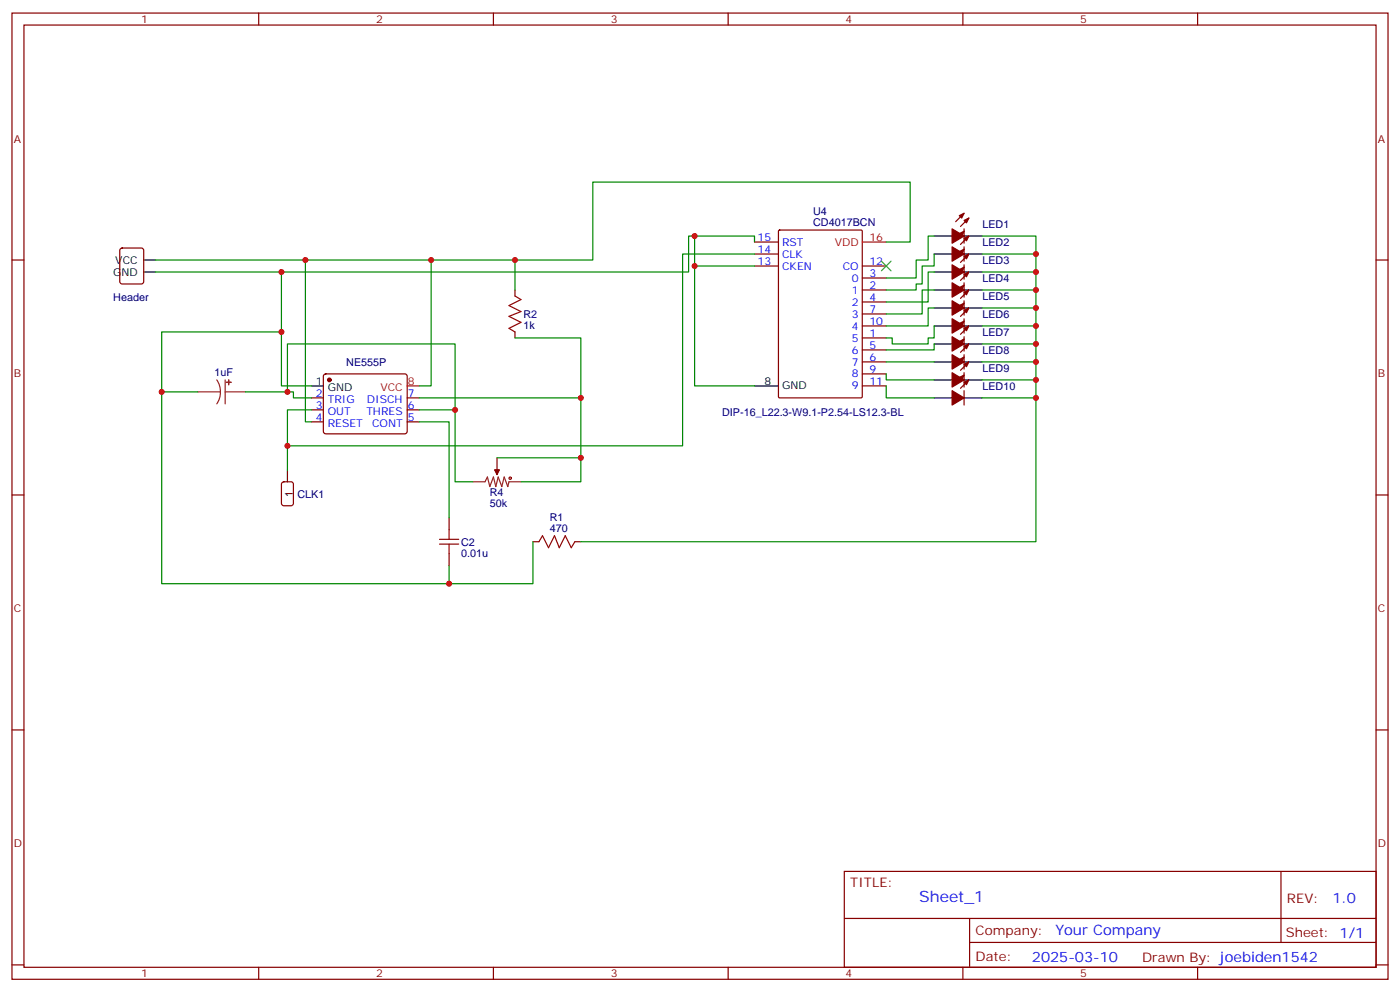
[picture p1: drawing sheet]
<svg xmlns="http://www.w3.org/2000/svg" width="412mm" height="292mm" viewBox="0 0 412 292" stroke-linecap="round" stroke-linejoin="round" font-family="sans-serif">
<g fill="none" stroke="#870000" stroke-width=".35">
<path d="M3.5 3.8h405.4v284.4h-405.4zM7.1 7.4h398.2v277.3h-398.2zM76.2 3.8v3.6M145.3 3.8v3.6M214.5 3.8v3.6M283.6 3.8v3.6M352.8 3.8v3.6M3.5 76.5h3.6M35.5 73.2l.5-.2h5.6l.7 .4v9.5l-.4 .6-5.9 .1-.7-.5v-9.4zM222.2 78.3h7.1M222.2 71.2h7.1M222.2 74.8h7.1"/>
<path d="M229.4 67.9l.3-.2h23.9l.4 .2v48.8l-.2 .3-24.1 .1-.3-.2zM254 78.3h7.1M284 67.3v4.3M284 72.6v4.3M284 77.9v4.3M284 78.6l-2.5 2.5M284 73.3l-2.5 2.5M284 68.1l-2.5 2.4M284 62.8l-2.5 2.4M285.4 74.8l-2.5 2.4M285.4 69.5l-2.5 2.4M285.4 64.2l-2.5 2.4"/>
<path d="M405.3 76.5h3.6M151.7 85.3v1.8M151.7 97.7v1.7M254 99.4h7.1M254 85.3h7.1M254 81.8h7.1M254 88.9h7.1M254 92.4h7.1M254 95.9h7.1M284 83.2v4.3M284 88.5v4.2M284 93.8v4.2"/>
<path d="M284 99.1v4.2M284 99.8l-2.5 2.5M284 94.5l-2.5 2.5M284 89.2l-2.5 2.5M284 83.9l-2.5 2.5M285.4 95.9l-2.5 2.5M285.4 90.6l-2.5 2.5M285.4 85.3l-2.5 2.5M285.4 80l-2.5 2.5M91.7 117.1h3.5M95.5 110.2l.5-.2h23.2l.5 .2 .2 .5v16.5l-.7 .5-23.5-.1-.5-.6v-16.3zM119.9 117.1h3.6"/>
<path d="M254 103h7.1M254 106.5h7.1M254 110h7.1M254 113.6h7.1M284 104.4v4.2M284 109.7v4.2M284 115v4.2M284 110.4l-2.5 2.5M284 105.1l-2.5 2.5M285.4 111.8l-2.5 2.5M285.4 106.5l-2.5 2.5M285.4 101.2l-2.5 2.5"/>
<path d="M91.7 120.6h3.5M91.7 124.1h3.5M119.9 120.6h3.6M119.9 124.1h3.6M146.4 134.7v3.6M3.5 145.7h3.6M132.3 152.4v3.5M157 159.4h1.7M169.3 159.4h1.8M405.3 145.7h3.6M132.3 162.9v3.6M3.5 214.8h3.6"/>
<path d="M405.3 214.8h3.6M248.7 256.4h156.6v28.3h-156.6zM377.3 256.5v20.8M248.7 270.3h156.5M285.6 277.3h119.6M285.6 270.3v14.1M3.5 284h3.6M76.2 284.7v3.5M145.3 284.7v3.5M214.5 284.7v3.5M283.6 284.7v3.5M352.8 284.7v3.5"/>
<path d="M405.3 284h3.6"/>
</g>
<g fill="#870000" stroke="#870000" stroke-width=".35">
<path d="M282.6 111.1l1.4-.7-.7 1.4z"/>
<path d="M284 112.5l1.4-.7-.7 1.4z"/>
<path d="M280.5 115l3.5 2.1-3.5 2.1z"/>
<path d="M282.6 105.8l1.4-.7-.7 1.4z"/>
<path d="M284 107.2l1.4-.7-.7 1.4z"/>
<path d="M280.5 109.7l3.5 2.1-3.5 2.1z"/>
<path d="M282.6 100.5l1.4-.7-.7 1.4z"/>
<path d="M284 101.9l1.4-.7-.7 1.4z"/>
<path d="M280.5 104.4l3.5 2.1-3.5 2.1z"/>
<path d="M282.6 95.2l1.4-.7-.7 1.4z"/>
<path d="M284 96.6l1.4-.7-.7 1.4z"/>
<path d="M280.5 99.1l3.5 2.1-3.5 2.1z"/>
<path d="M282.6 89.9l1.4-.7-.7 1.4z"/>
<path d="M284 91.3l1.4-.7-.7 1.4z"/>
<path d="M280.5 93.8l3.5 2.1-3.5 2.1z"/>
<path d="M282.6 84.6l1.4-.7-.7 1.4z"/>
<path d="M284 86l1.4-.7-.7 1.4z"/>
<path d="M280.5 88.5l3.5 2.1-3.5 2.1z"/>
<path d="M282.6 79.3l1.4-.7-.7 1.4z"/>
<path d="M284 80.8l1.4-.8-.7 1.5z"/>
<path d="M280.5 83.2l3.5 2.1-3.5 2.2z"/>
<path d="M282.6 74l1.4-.7-.7 1.5z"/>
<path d="M284 75.5l1.4-.7-.7 1.4z"/>
<path d="M280.5 77.9l3.5 2.1-3.5 2.2z"/>
<path d="M282.6 68.8l1.4-.7-.7 1.4z"/>
<path d="M284 70.2l1.4-.7-.7 1.4z"/>
<path d="M280.5 72.6l3.5 2.2-3.5 2.1z"/>
<path d="M282.6 63.5l1.4-.7-.7 1.4z"/>
<path d="M284 64.9l1.4-.7-.7 1.4z"/>
<path d="M280.5 67.3l3.5 2.2-3.5 2.1z"/>
<path d="M145.7 138.3h1.4l-.7 1.4z"/>
<circle cx="97" cy="111.8" r=".53"/>
</g>
<g fill="none" stroke="#000" stroke-width=".35">
<path d="M42.3 76.5h3.6M275.2 74.8h5.3M275.2 69.5h5.3M284 74.8h5.3M284 69.5h5.3M42.3 80h3.6M275.2 95.9h5.3M275.2 90.6h5.3M275.2 85.3h5.3M275.2 80h5.3M284 95.9h5.3M284 90.6h5.3"/>
<path d="M284 85.3h5.3M284 80h5.3M91.7 113.6h3.5M222.2 113.6h7.1M275.2 117.1h5.3M275.2 111.8h5.3M275.2 106.5h5.3M275.2 101.2h5.3M284 117.1h5.3M284 111.8h5.3M284 106.5h5.3M284 101.2h5.3"/>
<path d="M84.7 138.3v3.5"/>
</g>
<path d="M254 71.2h7.1M119.9 113.6h3.6" fill="none" stroke="#f00" stroke-width=".35"/>
<path d="M58.2 115.3h6.7M63.9 111.8l.8 1.7 .2 1.8M64.9 115.3l-.2 1.9-.8 1.7M66.3 115.3h6M66.3 111.8v7.1M146.4 138.3v1.4M139.3 141.8h3.6l.7-1.4 .7 2.8 1-2.8 .7 2.8 .8-2.8 1 2.8 .7-2.8 1.1 2.8 .3-1.4h3.6" fill="none" stroke="#8c2424" stroke-width=".35"/>
<g fill="#8c2424" stroke="#8c2424" stroke-width=".35">
<path d="M67.3 111.8l.1 1.4z"/>
<path d="M66.7 112.5h1.4z"/>
</g>
<g fill="none" stroke="#a10000" stroke-width=".35">
<path d="M151.7 87.1l1.8 1.1-3.6 1.7 3.6 1.8-3.6 1.4 3.6 1.8-3.6 1.7 1.8 1.1M129.5 158.7h5.6M132.3 155.9v2.8M158.7 159.4l1.1-1.7 1.8 3.5 1.7-3.5 1.4 3.5 1.8-3.5 1.8 3.5 1-1.8M129.5 160.1h5.6M132.3 160.1v2.8"/>
<circle cx="150.3" cy="140.7" r=".35"/>
</g>
<path d="M83.1 142l.5-.2h2.1l.7 .4v5.9l-.4 .7h-2.4l-.6-.4-.1-5.9z" fill="none" stroke="#900" stroke-width=".35"/>
<path d="M259.6 76.9l2.9 2.8M262.5 76.9l-2.9 2.8" fill="none" stroke="#3c3" stroke-width=".35"/>
<g fill="none" stroke="#008700" stroke-width=".35">
<path d="M90 76.5v47.6h1.7M127 76.5v37.1h-3.5M151.7 76.5v8.8M204.6 69.5h17.6v1.7M204.6 78.3h17.6M222.2 74.8h-21.1v56.4h-116.4M261.1 71.2h7v-17.6h-93.5v22.9h-128.7M275.2 74.8v3.5h-3.6v5.3h-1.7v1.7h-8.8M275.2 69.5h-1.8v7h-3.5v5.3h-8.8M289.3 69.5h15.9v47.6h-15.9M289.3 74.8h15.9M45.9 80h37v33.6h8.8"/>
<path d="M82.9 97.7h-35.3v17.6h10.6M82.9 80h119.9v-10.5h1.8v44.1h17.6M151.7 99.4h19.4v42.4h-17.6M275.2 95.9v3.5h-1.8v1.8h-10.6v-1.8h-1.7M275.2 90.6h-1.8v5.3h-12.3M275.2 85.3h-3.6v7.1h-10.5M275.2 80h-1.8v8.9h-12.3M289.3 95.9h15.9M289.3 90.6h15.9M289.3 85.3h15.9M289.3 80h15.9M47.6 115.3v56.5h84.7v-5.3"/>
<path d="M72.3 115.3h14.1v1.8h5.3M84.7 115.3v-14.1h49.4v40.6h5.2M123.5 117.1h47.6M261.1 113.6v3.5h14.1M261.1 110v1.8h14.1M261.1 106.5h14.1M275.2 101.2v1.8h-14.1M289.3 106.5h15.9M289.3 111.8h15.9M289.3 101.2h15.9M305.2 117.1v42.3h-134.1M91.7 120.6h-7v17.7"/>
<path d="M123.5 124.1h8.8v28.3M123.5 120.6h10.6M146.4 134.7h24.7M157 159.4v12.4h-24.7"/>
</g>
<g fill="#c00">
<circle cx="82.9" cy="97.7" r=".88"/>
<circle cx="47.6" cy="115.3" r=".88"/>
<circle cx="132.3" cy="171.8" r=".88"/>
<circle cx="90" cy="76.5" r=".88"/>
<circle cx="84.7" cy="115.3" r=".88"/>
<circle cx="134.1" cy="120.6" r=".88"/>
<circle cx="171.1" cy="117.1" r=".88"/>
<circle cx="171.1" cy="134.7" r=".88"/>
<circle cx="151.7" cy="76.5" r=".88"/>
<circle cx="127" cy="76.5" r=".88"/>
<circle cx="82.9" cy="80" r=".88"/>
<circle cx="204.6" cy="69.5" r=".88"/>
<circle cx="204.6" cy="78.3" r=".88"/>
<circle cx="84.7" cy="131.2" r=".88"/>
<circle cx="305.2" cy="111.8" r=".88"/>
<circle cx="305.2" cy="106.5" r=".88"/>
<circle cx="305.2" cy="101.2" r=".88"/>
<circle cx="305.2" cy="95.9" r=".88"/>
<circle cx="305.2" cy="90.6" r=".88"/>
<circle cx="305.2" cy="85.3" r=".88"/>
<circle cx="305.2" cy="80" r=".88"/>
<circle cx="305.2" cy="74.8" r=".88"/>
<circle cx="305.2" cy="117.1" r=".88"/>
</g>
<text font-size="4.6" fill="#00f" x="270.8" y="265.5">Sheet_1</text>
<g font-size="4.2" fill="#00f">
<text x="392.5" y="265.7">1.0</text>
<text x="310.9" y="275.3">Your Company</text>
<text x="304" y="283.1">2025-03-10</text>
</g>
<g font-size="3.9" fill="#800">
<text x="250.5" y="261">TITLE:</text>
<text x="379.1" y="265.7">REV:</text>
<text x="287.4" y="275.2">Company:</text>
<text x="378.7" y="275.8">Sheet: 1/1</text>
<text x="287.4" y="282.9">Date:</text>
<text x="336.4" y="283">Drawn By: joebiden1542</text>
</g>
<g font-size="3.2" fill="#800">
<text x="41.6" y="6.8">1</text>
<text x="110.8" y="6.8">2</text>
<text x="179.9" y="6.8">3</text>
<text x="249.1" y="6.8">4</text>
<text x="318.2" y="6.8">5</text>
<text x="4.1" y="41.9">A</text>
<text x="405.9" y="41.9">A</text>
<text x="4.1" y="111.1">B</text>
<text x="405.9" y="111.1">B</text>
<text x="4.1" y="180.2">C</text>
<text x="405.9" y="180.2">C</text>
<text x="4.1" y="249.4">D</text>
<text x="405.9" y="249.4">D</text>
<text x="41.6" y="287.7">1</text>
<text x="110.8" y="287.7">2</text>
<text x="179.9" y="287.7">3</text>
<text x="249.1" y="287.7">4</text>
<text x="318.2" y="287.7">5</text>
</g>
<g font-size="3.2" fill="#000080">
<text x="239.5" y="63.3">U4</text>
<text x="239.5" y="66.5">CD4017BCN</text>
<text x="289.4" y="67.1">LED1</text>
<text x="289.4" y="77.7">LED3</text>
<text x="289.4" y="72.4">LED2</text>
<text x="289.4" y="83">LED4</text>
<text x="33.4" y="88.4">Header</text>
<text x="289.4" y="88.2">LED5</text>
<text x="154.2" y="93.5">R2</text>
<text x="289.4" y="93.5">LED6</text>
<text x="154.2" y="96.8">1k</text>
<text x="289.4" y="98.8">LED7</text>
<text x="102" y="107.6">NE555P</text>
<text x="289.4" y="104.1">LED8</text>
<text x="63.2" y="110.7">1uF</text>
<text x="289.4" y="109.4">LED9</text>
<text x="289.4" y="114.7">LED10</text>
<text x="212.7" y="122.4">DIP-16_L22.3-W9.1-P2.54-LS12.3-BL</text>
<text x="87.6" y="146.5">CLK1</text>
<text x="144.3" y="149.2">50k</text>
<text x="144.3" y="146">R4</text>
<text x="161.9" y="153.4">R1</text>
<text x="135.8" y="160.6">C2</text>
<text x="161.9" y="156.6">470</text>
<text x="135.8" y="163.8">0.01u</text>
</g>
<g font-size="3.2" fill="#00f">
<text x="223.2" y="70.9">15</text>
<text x="223.2" y="74.4">14</text>
<text x="223.2" y="77.9">13</text>
<text x="230.4" y="72.3">RST</text>
<text x="230.4" y="75.8">CLK</text>
<text x="256.1" y="77.9">12</text>
<text x="230.4" y="79.3">CKEN</text>
<text x="248.2" y="79.3">CO</text>
<text x="250.9" y="82.9">0</text>
<text x="256.1" y="81.5">3</text>
<text x="250.9" y="86.4">1</text>
<text x="250.9" y="89.9">2</text>
<text x="256.1" y="85">2</text>
<text x="256.1" y="88.5">4</text>
<text x="250.9" y="93.5">3</text>
<text x="256.1" y="92">7</text>
<text x="256.1" y="95.6">10</text>
<text x="250.9" y="100.5">5</text>
<text x="250.9" y="97">4</text>
<text x="256.1" y="99.1">1</text>
<text x="250.9" y="104">6</text>
<text x="250.9" y="107.6">7</text>
<text x="256.1" y="102.6">5</text>
<text x="256.1" y="106.2">6</text>
<text x="250.9" y="111.1">8</text>
<text x="256.1" y="109.7">9</text>
<text x="256.1" y="113.2">11</text>
<text x="93.1" y="116.7">2</text>
<text x="96.6" y="118.5">TRIG</text>
<text x="108.1" y="118.5">DISCH</text>
<text x="120.1" y="116.7">7</text>
<text x="250.9" y="114.6">9</text>
<text x="93.1" y="120.3">3</text>
<text x="93.1" y="123.8">4</text>
<text x="96.6" y="122">OUT</text>
<text x="96.6" y="125.6">RESET</text>
<text x="107.9" y="122">THRES</text>
<text x="109.6" y="125.6">CONT</text>
<text x="120.1" y="123.8">5</text>
<text x="120.1" y="120.3">6</text>
</g>
<g font-size="3.2" fill="#f00">
<text x="256.1" y="70.9">16</text>
<text x="245.9" y="72.3">VDD</text>
<text x="120.1" y="113.2">8</text>
<text x="112" y="115">VCC</text>
</g>
<g font-size="3.2">
<text x="34" y="77.6">VCC</text>
<text x="33.3" y="81.1">GND</text>
<text x="93.1" y="113.2">1</text>
<text x="225.2" y="113.2">8</text>
<text x="96.6" y="115">GND</text>
<text x="230.4" y="114.6">GND</text>
<text x="86.3" y="146.4" transform="rotate(-90 86.3 146.4)">1</text>
</g>
</svg>
